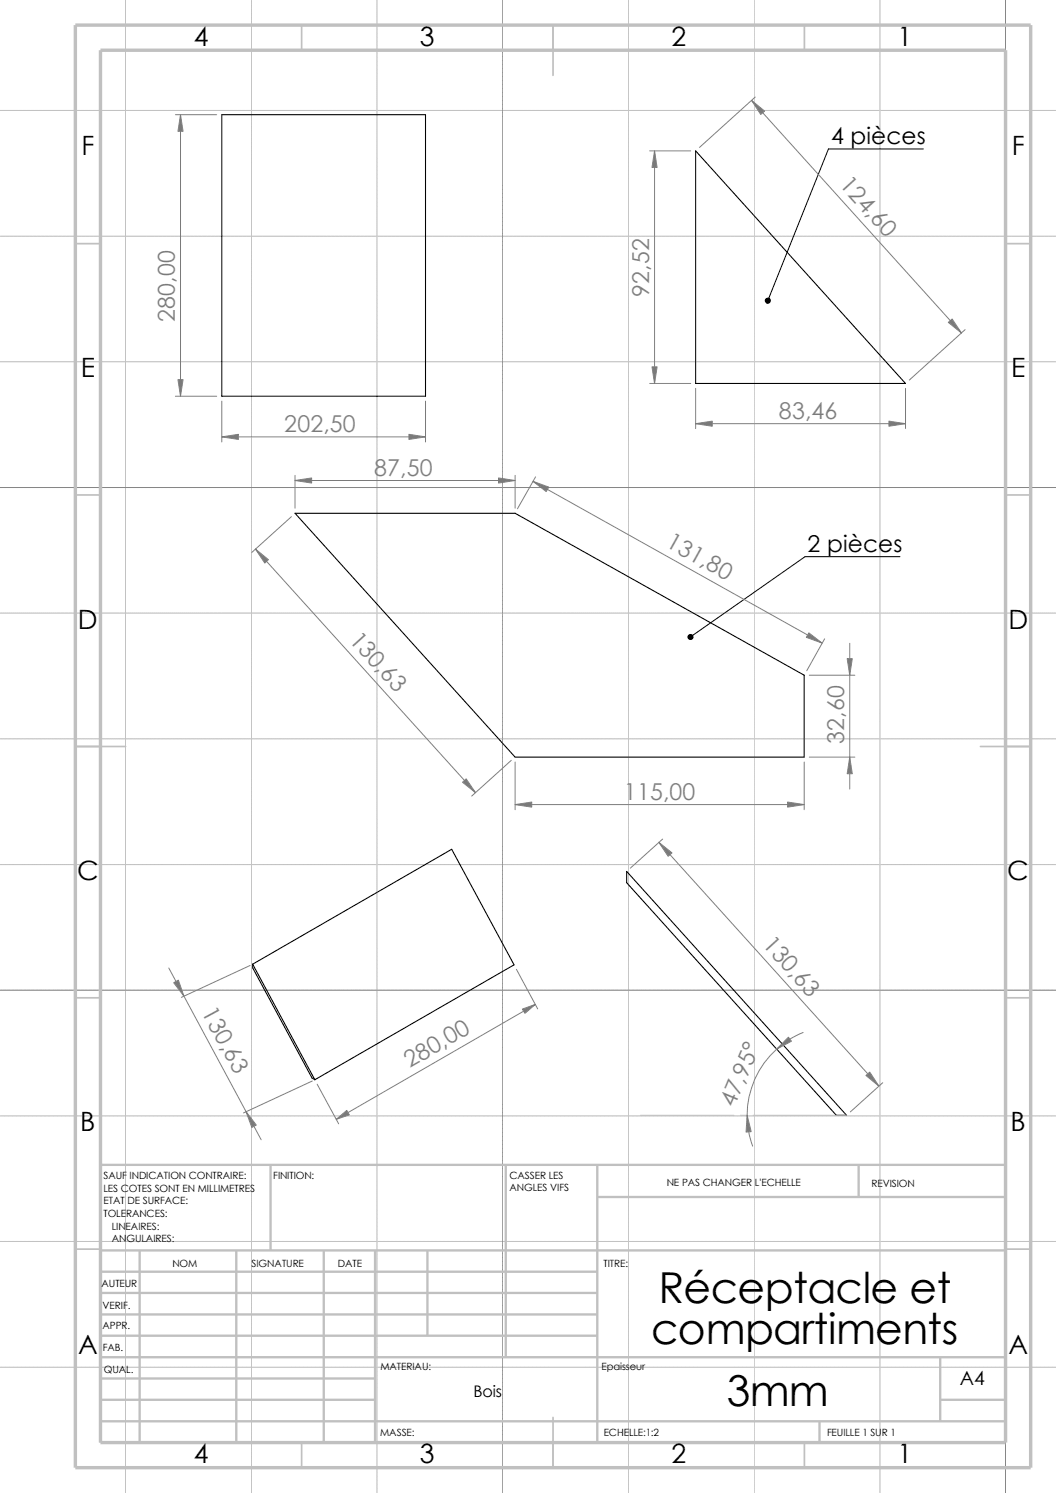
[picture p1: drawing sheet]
<svg xmlns="http://www.w3.org/2000/svg" width="210mm" height="297mm" viewBox="0 0 210 297" stroke-linecap="round" stroke-linejoin="round" font-family="sans-serif">
<g fill="none" stroke="#e6e6db" stroke-width=".2">
<path d="M25 0v297M50 0v297M75 0v297M100 0v297M125 0v297M150 0v297M175 0v297M200 0v297M0 22h210M0 47h210M0 72h210M0 97h210"/>
<path d="M0 122h210M0 147h210M0 172h210M0 197h210M0 222h210M0 247h210M0 272h210"/>
</g>
<g fill="none" stroke="#c0c0c0" stroke-width=".2">
<path d="M25 0v297M50 0v297M75 0v297M125 0v297M150 0v297M175 0v297M0 22h210M0 47h210M0 72h210M0 122h210M0 147h210M0 172h210"/>
<path d="M0 222h210M127.4 221.9h18.6M147.2 221.9h1.3M149.8 221.9h18.6M0 247h210M0 272h210"/>
</g>
<g fill="none" stroke="#808080" stroke-width=".2">
<path d="M100 0v297M149.5 20l41.7 46.3M150.2 19.3l-11.1 10M200 0v297M34.9 22.8h8.2M35.9 22.8v56M129.2 30h8.2M130.2 30v46.3M34.9 78.8h8.2M44.1 79.8v8.1M84.6 79.8v8.1M129.2 76.3h8.2"/>
<path d="M138.3 77.3v8M180.1 77.3v8M191.9 65.6l-11.1 10M0 97h210M44.1 86.9h40.5M58.7 94.6v6.5M58.7 95.6h43.7M102.4 94.6v6.5M106 95.8l57.5 32.1M106.5 94.9l-3.6 6.3M138.3 84.3h41.8M50.8 109.2l43.8 48.5"/>
<path d="M58 102.8l-7.9 7.1M161 134.3h9M164 127.1l-3.6 6.3M169 128v29M101.7 151.3l-7.9 7.1M102.4 151.6v9.5M159.9 151.6v9.5M161 150.6h9M102.4 160.1h57.5M131 167.6l43.8 48.5M131.8 166.9l-6.5 5.8M0 197h210"/>
<path d="M33.6 192.6l18.3 34.1M49.7 192.1l-13.6 6.3M102.7 192.8l4.2 7.9M106.5 199.8l-39.6 22.9M62.1 215.1l-13.7 6.3M63.1 215.7l4.3 7.9M159.7 205.4a17.7 17.7 0 0 0-10 22.6M175.6 215.4l-6.5 5.8"/>
</g>
<g fill="none" stroke="#c0c0c0" stroke-width=".34">
<path d="M60 5v5M110 5v10M160 5v5M15 48.5h5M200 48.5h5M15 98.5h5M200 98.5h5M15 148.5h10M195 148.5h10M15 198.5h5M200 198.5h5M15 248.5h5"/>
<path d="M200 248.5h5M60 287v5M110 282v10M160 287v5"/>
</g>
<g fill="none" stroke="#c0c0c0" stroke-width=".47">
<path d="M53.8 231.7v17.1M100.6 231.7v38.3M118.8 231.7v55.3M118.8 238.1h81.2M170.8 231.7v6.4M200 231.7h-180v55.3M20 248.8h180M20 257.2h98.8M20 253h98.8M27.8 248.8v38.2M47 248.8v38.2M64.4 248.8v38.2"/>
<path d="M74.6 248.8v38.2M85 248.8v16.9M20 265.7h98.8M20 261.5h98.8M20 278.5h54.6M20 274.2h54.6M20 270h180M187 278.5h13M187 270v12.7M20 282.7h180M163 282.7v4.3"/>
</g>
<path d="M15 5h190v287h-190zM20 10h180v277h-180z" fill="none" stroke="#c0c0c0" stroke-width=".68" stroke-linecap="butt"/>
<path d="M44.1 22.8h40.5v56h-40.5zM138.3 30l41.8 46.3h-41.8zM58.7 102.1h43.7l57.5 32.2v16.3h-57.5zM124.6 173.4l43.8 48.5h-2.1l-41.7-46.3zM50.2 191.8l39.6-22.8 12.4 22.9-39.6 22.9M50.2 191.8l12.4 23M50.2 191.8v.7l11.9 22 .5 .3" fill="none" stroke="#000" stroke-width=".21"/>
<g fill="#808080" stroke="#808080" stroke-width=".2">
<path d="M156.8 206.3l.6 .8-2.9 1.6z"/>
<path d="M148.6 221.9l.8 3.2-1 .1z"/>
<path d="M44.1 86.9l3.3-.5v1z"/>
<path d="M81.3 86.4l3.3 .5-3.3 .5z"/>
<path d="M35.9 22.8l.5 3.3h-1z"/>
<path d="M35.4 75.5h1l-.5 3.3z"/>
<path d="M138.3 84.3l3.3-.5v1z"/>
<path d="M176.8 83.8l3.3 .5-3.3 .5z"/>
<path d="M130.2 30l.5 3.3h-1z"/>
<path d="M129.7 73h1l-.5 3.3z"/>
<path d="M188.6 64.1l.8-.6 1.8 2.8z"/>
<path d="M149.5 20l2.6 2.1-.8 .7z"/>
<path d="M66.9 222.7l2.1-1.8 .5 .9z"/>
<path d="M103.9 200.7l2.6-.9-2.1 1.8z"/>
<path d="M48.9 221.1l2.1 2.7-.9 .5z"/>
<path d="M34.5 195.5l1-.5 1.1 3.2z"/>
<path d="M102.4 160.1l3.3-.5v1z"/>
<path d="M156.6 159.6l3.3 .5-3.3 .5z"/>
<path d="M50.8 109.2l2.6 2.1-.7 .7z"/>
<path d="M92 155.6l.7-.7 1.9 2.8z"/>
<path d="M99.1 95.1l3.3 .5-3.3 .5z"/>
<path d="M58.7 95.6l3.3-.5v1z"/>
<path d="M160.9 125.9l2.6 2-3.1-1.1z"/>
<path d="M106 95.8l3.1 1.1-.5 .9z"/>
<path d="M169 150.6l.5 3.3h-1z"/>
<path d="M168.5 131h1l-.5 3.3z"/>
<path d="M172.2 214l.8-.7 1.8 2.8z"/>
<path d="M131 167.6l2.6 2.1-.7 .6z"/>
</g>
<path d="M183.6 29.6h-18.8l-12.1 30.2M179 110.7h-18.9l-22.8 16" fill="none" stroke="#000" stroke-width=".2"/>
<g fill="#000" stroke="#000" stroke-width=".2">
<path d="M152.4 59.4a.51 .51 0 0 1 .8 .3 .51 .51 0 0 1-.7 .6l.2-.5-.2 .5a.51 .51 0 0 1-.1-.9z" fill-rule="evenodd"/>
<path d="M137 126.3a.51 .51 0 0 1 .7 .1 .51 .51 0 0 1-.1 .8 .51 .51 0 0 1-.7-.2l.4-.3-.4 .3a.46 .46 0 0 1 .1-.7z" fill-rule="evenodd"/>
</g>
<g font-size="8.5">
<text x="130.9" y="259.2">Réceptacle et</text>
<text x="129.5" y="267.3">compartiments</text>
<text x="144.5" y="279.7">3mm</text>
</g>
<g font-size="5.3">
<text x="38.5" y="9.1">4</text>
<text x="83.5" y="9.1">3</text>
<text x="133.5" y="9.1">2</text>
<text x="178.5" y="9.1">1</text>
<text x="16.2" y="30.8">F</text>
<text x="201.2" y="30.8">F</text>
<text x="16" y="75.1">E</text>
<text x="201.1" y="75.1">E</text>
<text x="15.5" y="125.1">D</text>
<text x="200.6" y="125.1">D</text>
<text x="15.3" y="175.1">C</text>
<text x="200.3" y="175.1">C</text>
<text x="16" y="225.1">B</text>
<text x="201" y="225.1">B</text>
<text x="15.5" y="269.3">A</text>
<text x="200.5" y="269.3">A</text>
<text x="38.5" y="291.1">4</text>
<text x="83.5" y="291.1">3</text>
<text x="133.5" y="291.1">2</text>
<text x="178.5" y="291.1">1</text>
</g>
<g font-size="4.6">
<text x="165.3" y="28.7">4 pièces</text>
<text x="160.6" y="109.8">2 pièces</text>
</g>
<g font-size="4.6" fill="#808080">
<text x="166.8" y="36.9" transform="rotate(48 166.8 36.9)">124,60</text>
<text x="129.1" y="59.1" transform="rotate(-90 129.1 59.1)">92,52</text>
<text x="34.8" y="64" transform="rotate(-90 34.8 64)">280,00</text>
<text x="154.9" y="83.4">83,46</text>
<text x="56.5" y="86">202,50</text>
<text x="74.4" y="94.7">87,50</text>
<text x="132.2" y="108.7" transform="rotate(29 132.2 108.7)">131,80</text>
<text x="69.3" y="127.4" transform="rotate(48 69.3 127.4)">130,63</text>
<text x="167.9" y="148" transform="rotate(-90 167.9 148)">32,60</text>
<text x="124.1" y="159.1">115,00</text>
<text x="151.5" y="188" transform="rotate(48 151.5 188)">130,63</text>
<text x="40" y="201.4" transform="rotate(62 40 201.4)">130,63</text>
<text x="81.5" y="212.5" transform="rotate(-30 81.5 212.5)">280,00</text>
<text x="146" y="220.5" transform="rotate(-67 146 220.5)">47,95°</text>
</g>
<text font-size="3.9" x="190.9" y="275.5">A4</text>
<text font-size="3.2" x="94.2" y="277.9">Bois</text>
<g font-size="2">
<text x="20.6" y="234.6">SAUF INDICATION CONTRAIRE:</text>
<text x="20.6" y="237.1">LES COTES SONT EN MILLIMETRES</text>
<text x="20.6" y="239.6">ETAT DE SURFACE:</text>
<text x="54.4" y="234.6">FINITION:</text>
<text x="101.3" y="234.5">CASSER LES</text>
<text x="101.3" y="237">ANGLES VIFS</text>
<text x="132.6" y="236">NE PAS CHANGER L'ECHELLE</text>
<text x="173.3" y="236.2">REVISION</text>
<text x="20.6" y="242.1">TOLERANCES:</text>
<text x="22.2" y="244.6">LINEAIRES:</text>
<text x="22.2" y="247.1">ANGULAIRES:</text>
<text x="50" y="252">SIGNATURE</text>
<text x="67.2" y="252">DATE</text>
<text x="120" y="252">TITRE:</text>
<text x="20.2" y="256.1">AUTEUR</text>
<text x="34.3" y="252.1">NOM</text>
<text x="20.4" y="260.4">VERIF.</text>
<text x="20.4" y="264.5">APPR.</text>
<text x="20.4" y="268.8">FAB.</text>
<text x="20.7" y="273.2">QUAL.</text>
<text x="75.6" y="272.5">MATERIAU:</text>
<text x="119.6" y="272.5">Epaisseur</text>
<text x="75.6" y="285.6">MASSE:</text>
<text x="120.1" y="285.6">ECHELLE:1:2</text>
<text x="164.5" y="285.6">FEUILLE 1 SUR 1</text>
</g>
</svg>
